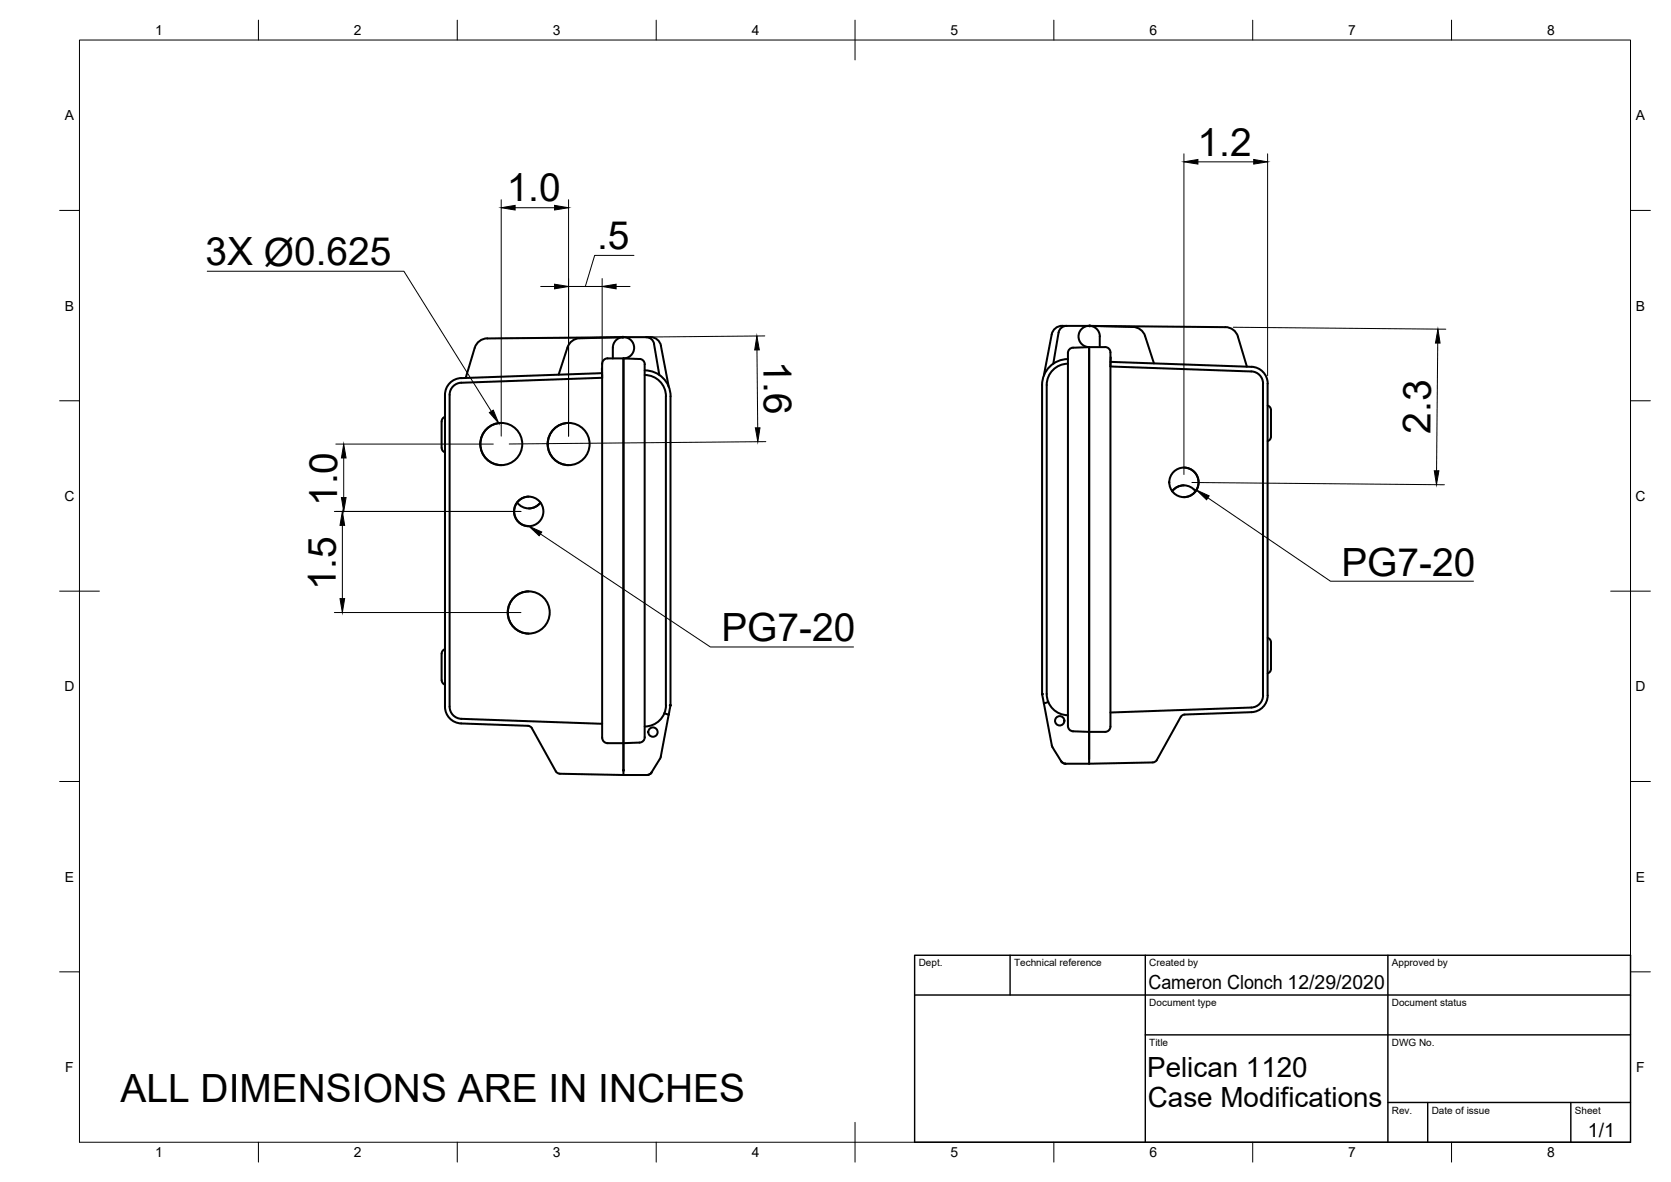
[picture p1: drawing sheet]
<svg xmlns="http://www.w3.org/2000/svg" width="420mm" height="297mm" viewBox="0 0 420 297" stroke-linecap="round" stroke-linejoin="round" font-family="sans-serif">
<!-- layer: Visible -->
<g fill="none" stroke="#000" stroke-width=".51">
<path d="M116 95a4.2 4.2 0 0 0-4.1 4.2v78.4a4.2 4.2 0 0 0 4.1 4.2l16.8 .6 .5 .2 .4 .4 6.1 10.9M119.4 87.4l-2.3 7.6M151.3 92.6l.1 2.3-35.4 1.3a3 3 0 0 0-2.9 3v78.4a3.1 3.1 0 0 0 2.9 3l35.4 1.3M151.4 93.8l-35.4 1.2M152 90.3l.8-.2 8 .1a1.51 1.51 0 0 1 1.3 1.9v92.3a1.81 1.81 0 0 1-1.3 2.2l-8 .2a1.86 1.86 0 0 1-1.4-2.3v-92.1a2.37 2.37 0 0 1 .6-2.1zM154.1 90.1a5.2 5.2 0 0 1 .6-4.4 2.68 2.68 0 0 1 4.5 .5 2.68 2.68 0 0 1-2.4 3.9M156.6 84.7l-10.8 .3a3.3 3.3 0 0 0-3.1 2.3l-2.2 6.9M156.7 84.7l-34.2 .3a3.3 3.3 0 0 0-3.1 2.4M156.8 90.1v103.5M156.8 90.1v104.7M156.8 84.7h6.8a2.68 2.68 0 0 1 2.6 2.2M162.1 94.2a5.3 5.3 0 0 1 5.3 5.4"/>
<path d="M162.1 93.1a6.5 6.5 0 0 1 6.5 6.5v77.6M162.5 84.7a2 2 0 0 1 2 1.7l1.3 7.8M166.2 86.9l1.9 10.3M167.4 99.6v77.6M264.4 84.1l-1.9 10.3M266.2 83.6l-1.4 7.8M267.1 81.9h6.8M267.1 81.9a2.68 2.68 0 0 0-2.7 2.2M268.1 81.9a2 2 0 0 0-1.9 1.7M268.5 91.4a5.3 5.3 0 0 0-5.3 5.3v77.7a5.3 5.3 0 0 0 5.3 5.3M268.5 90.2a6.5 6.5 0 0 0-6.5 6.5v77.7M273.9 87.2v103.6"/>
<path d="M273.9 87.2v104.7M273.9 87.2h4M273.9 87.2a2.68 2.68 0 0 1-2.7-2.6 2.68 2.68 0 0 1 2.7-2.7 2.68 2.68 0 0 1 2.6 2.7v2.6M273.9 81.9l34.2 .3a3.3 3.3 0 0 1 3.2 2.4M274 81.9l10.8 .3a3.3 3.3 0 0 1 3.1 2.3M277.9 87.2a1.54 1.54 0 0 1 1.3 2v92.4a2.09 2.09 0 0 1-.9 2.3l-8.5-.1a1.87 1.87 0 0 1-1.3-2.3v-91.9a2.11 2.11 0 0 1 .9-2.2l4.5-.2M279.2 90.9l35.5 1.3M279.3 89.8l-.1 2.3 35.4 1.3a3 3 0 0 1 3 3M287.9 84.5l2.3 6.8M311.3 84.6l2.2 7.5M314.7 92.2a4.2 4.2 0 0 1 4 4.2M317.6 96.4v78.3a3.1 3.1 0 0 1-3 3.1l-35.4 1.3"/>
<path d="M318.7 96.4v78.4M111 105.9v6.7M111.1 112.6a1.15 1.15 0 0 0 .8 1.1M111.9 104.8a1.15 1.15 0 0 0-.8 1.1M126 106.3a5.3 5.3 0 0 0-5.2 5.3 5.3 5.3 0 0 0 5.2 5.3M143 106.3a5.3 5.3 0 0 0-5.3 5.3 5.3 5.3 0 0 0 5.3 5.3M297.7 117.5a3.7 3.7 0 0 1 3.6 3.7 3.7 3.7 0 0 1-3.6 3.7M318.7 101.9a1.9 1.9 0 0 1 .9 2.1v4.8a1.89 1.89 0 0 1-.9 2M130 126.3a3.7 3.7 0 0 0 5.9 0M133 124.8a3.7 3.7 0 0 0-3.7 3.7 3.7 3.7 0 0 0 3.7 3.7M135.9 126.3l-1.3 1.1-1.6 .4M294.7 123.4a3.7 3.7 0 0 1 5.9 0"/>
<path d="M297.7 122l-1.7 .4-1.2 1M133 148.6a5.3 5.3 0 0 0-5.3 5.3 5.3 5.3 0 0 0 5.3 5.3M111 164.3v6.6M111.1 170.9a1.15 1.15 0 0 0 .8 1.1M111.9 163.1a1.15 1.15 0 0 0-.8 1.1M167.4 177.2a5.3 5.3 0 0 1-5.3 5.4M168.1 179.5l-2 10.7M168.4 177.2h.2zM168.6 177.2l-.4 2.1a.22 .22 0 0 1-.1 .3 .22 .22 0 0 1-.3-.1l-.8-.3M168.6 177.2v.1M262 174.4l.4 2.1a.22 .22 0 0 0 .1 .3 .22 .22 0 0 0 .3-.1l.8-.3M262 174.4h.1"/>
<path d="M262.1 174.4h.1l-.2 .1M262.5 176.7l2.2 11.1M297.9 179.6l-.6 .1-.4 .5-6 10.8M318.7 160.3a1.89 1.89 0 0 1 .9 2.1v4.7a1.91 1.91 0 0 1-.9 2.1M318.7 174.7a4.2 4.2 0 0 1-4 4.3l-16.8 .6M139.8 193.8l.4 .5 .5 .1 16.1 .4M156.8 194.8h6M163.8 194.2l-.5 .4-.5 .1M163.8 194.1v.1M163.8 194.1l-.5 .5-.6 .2M166.2 190.2l-2.4 3.9M264.6 187.8l2.2 3.5 .5 .5 .6 .1h6"/>
<path d="M266.8 191.3l.5 .5 .7 .1M289.9 191.6l-16 .3M290.9 191l-.4 .4-.6 .2"/>
<circle cx="126" cy="111.6" r="5.3"/>
<circle cx="143" cy="111.6" r="5.3"/>
<circle cx="132.9" cy="128.5" r="3.7"/>
<circle cx="297.7" cy="121.2" r="3.7"/>
<circle cx="132.9" cy="153.9" r="5.3"/>
<circle cx="164.2" cy="184" r="1.17"/>
<circle cx="266.5" cy="181.1" r="1.17"/>
</g>
<g fill="#000" stroke="#000" stroke-width=".25">
<circle cx="156.6" cy="84.7" r=".24"/>
<circle cx="274" cy="81.9" r=".24"/>
<circle cx="156.8" cy="193.6" r=".24"/>
</g>
<!-- layer: Border -->
<g fill="none" stroke="#000" stroke-width=".25">
<path d="M20 10.1h390v276.9h-390zM65 5.1v5M115 5.1v5M165 5.1v5M215 5.1v10M265 5.1v5M315 5.1v5M365 5.1v5M15 52.9h5M410 52.9h5M15 100.7h5M410 100.7h5"/>
<path d="M15 148.6h10M405 148.6h10M15 196.4h5M410 196.4h5M15 244.2h5M410 244.2h5M65 287v5M115 287v5M165 287v5M215 282.1v9.9M265 287v5M315 287v5"/>
<path d="M365 287v5"/>
</g>
<!-- layer: TitleBlock -->
<path d="M230 240.1h180v46.9h-180zM230 250h180M254 240.1v9.9M288 240.1v46.9M349 240.1v46.9M288 260.1h122M349 277.1h61M359 277.1v9.9M395 277.1v9.9" fill="none" stroke="#000" stroke-width=".36"/>
<!-- layer: Annotations -->
<path d="M123 103.7l1-.6 1.4 3.2zM133 132.2l3.2 1.5-.6 .9zM300.8 123.1l3.2 1.5-.6 1z" fill="#000" stroke="#000" stroke-width=".25"/>
<path d="M52.1 68.2h49.5l21.9 35.2M135.9 134.2l42.7 28.4h36M303.7 125.1l30.8 21h36" fill="none" stroke="#000" stroke-width=".25"/>
<!-- layer: Dimensions -->
<g fill="none" stroke="#000" stroke-width=".25">
<path d="M297.7 38.7v80.5M318.7 38.7v55.7M126 50.2v59.4M129.5 52.2h9.9M143 50.2v59.4M301.2 40.7h14M136 72h3.4M143 72h8.4h-8.4M151.4 70v24.7M154.9 72h3.5M159.4 64.2h-9.9l-2.3 7.8M190.3 88l.2 19.5"/>
<path d="M192.3 84.4l-67.8 .7M310.1 82.2l53.4 .5M361.5 86.2l-.3 32.1M84.4 111.6h39.6M86.4 115.1v9.9M192.6 111l-64.6 .6M84.1 128.5h46.9M86.1 132v18.4M299.7 121.2l63.5 .6M84.1 153.9h46.9"/>
</g>
<g fill="#000" stroke="#000" stroke-width=".25">
<path d="M126 52.2l3.5-.6v1.2zM139.4 51.6l3.6 .6-3.6 .6zM297.7 40.7l3.5-.6v1.1zM315.2 40.1l3.5 .6-3.5 .5zM139.4 71.4l3.6 .6-3.6 .6zM151.4 72l3.5-.6v1.2zM190.3 84.4l.6 3.5-1.1 .1zM361.5 82.7l.6 3.5h-1.2zM86.4 111.6l.6 3.5h-1.1zM189.9 107.5h1.2l-.6 3.5zM360.6 118.3h1.2l-.6 3.5zM86.1 128.5l.6 3.5h-1.2z"/>
<path d="M85.9 125h1.1l-.6 3.5zM85.5 150.4h1.2l-.6 3.5z"/>
</g>
<g font-size="9.8">
<text x="301.1" y="39.2">1.2</text>
<text x="127.4" y="50.6">1.0</text>
<text x="150.1" y="62.6">.5</text>
<text x="51.7" y="66.6">3X Ø0.625</text>
<text x="192" y="90.6" transform="rotate(89 192 90.6)">1.6</text>
<text x="359.7" y="109" transform="rotate(-90 359.7 109)">2.3</text>
<text x="84.8" y="127.2" transform="rotate(-90 84.8 127.2)">1.0</text>
<text x="84.5" y="148.4" transform="rotate(-90 84.5 148.4)">1.5</text>
<text x="337.3" y="144.7">PG7-20</text>
<text x="181.4" y="161.2">PG7-20</text>
<text x="30.3" y="277">ALL DIMENSIONS ARE IN INCHES</text>
</g>
<g font-size="7">
<text x="288.4" y="270.6">Pelican 1120</text>
<text x="288.6" y="278.1">Case Modifications</text>
</g>
<g font-size="4.9">
<text x="288.8" y="248.6">Cameron Clonch 12/29/2020</text>
<text x="399.3" y="285.8">1/1</text>
</g>
<g font-size="3.5">
<text x="39" y="8.8">1</text>
<text x="89" y="8.8">2</text>
<text x="139" y="8.8">3</text>
<text x="189" y="8.8">4</text>
<text x="239" y="8.8">5</text>
<text x="289" y="8.8">6</text>
<text x="339" y="8.8">7</text>
<text x="389" y="8.8">8</text>
<text x="16.3" y="30.2">A</text>
<text x="411.3" y="30.2">A</text>
<text x="16.3" y="78">B</text>
<text x="411.3" y="78">B</text>
<text x="16.2" y="125.9">C</text>
<text x="411.2" y="125.9">C</text>
<text x="16.2" y="173.7">D</text>
<text x="411.2" y="173.7">D</text>
<text x="16.3" y="221.6">E</text>
<text x="411.3" y="221.6">E</text>
<text x="16.4" y="269.4">F</text>
<text x="411.4" y="269.4">F</text>
<text x="39" y="290.8">1</text>
<text x="89" y="290.8">2</text>
<text x="139" y="290.8">3</text>
<text x="189" y="290.8">4</text>
<text x="239" y="290.8">5</text>
<text x="289" y="290.8">6</text>
<text x="339" y="290.8">7</text>
<text x="389" y="290.8">8</text>
</g>
<g font-size="2.5">
<text x="231" y="242.9">Dept.</text>
<text x="255" y="242.9">Technical reference</text>
<text x="289" y="242.9">Created by</text>
<text x="350" y="242.9">Approved by</text>
<text x="289" y="252.8">Document type</text>
<text x="350" y="252.8">Document status</text>
<text x="289" y="262.9">Title</text>
<text x="350" y="262.9">DWG No.</text>
<text x="350" y="279.9">Rev.</text>
<text x="360" y="279.9">Date of issue</text>
<text x="396" y="279.9">Sheet</text>
</g>
</svg>
